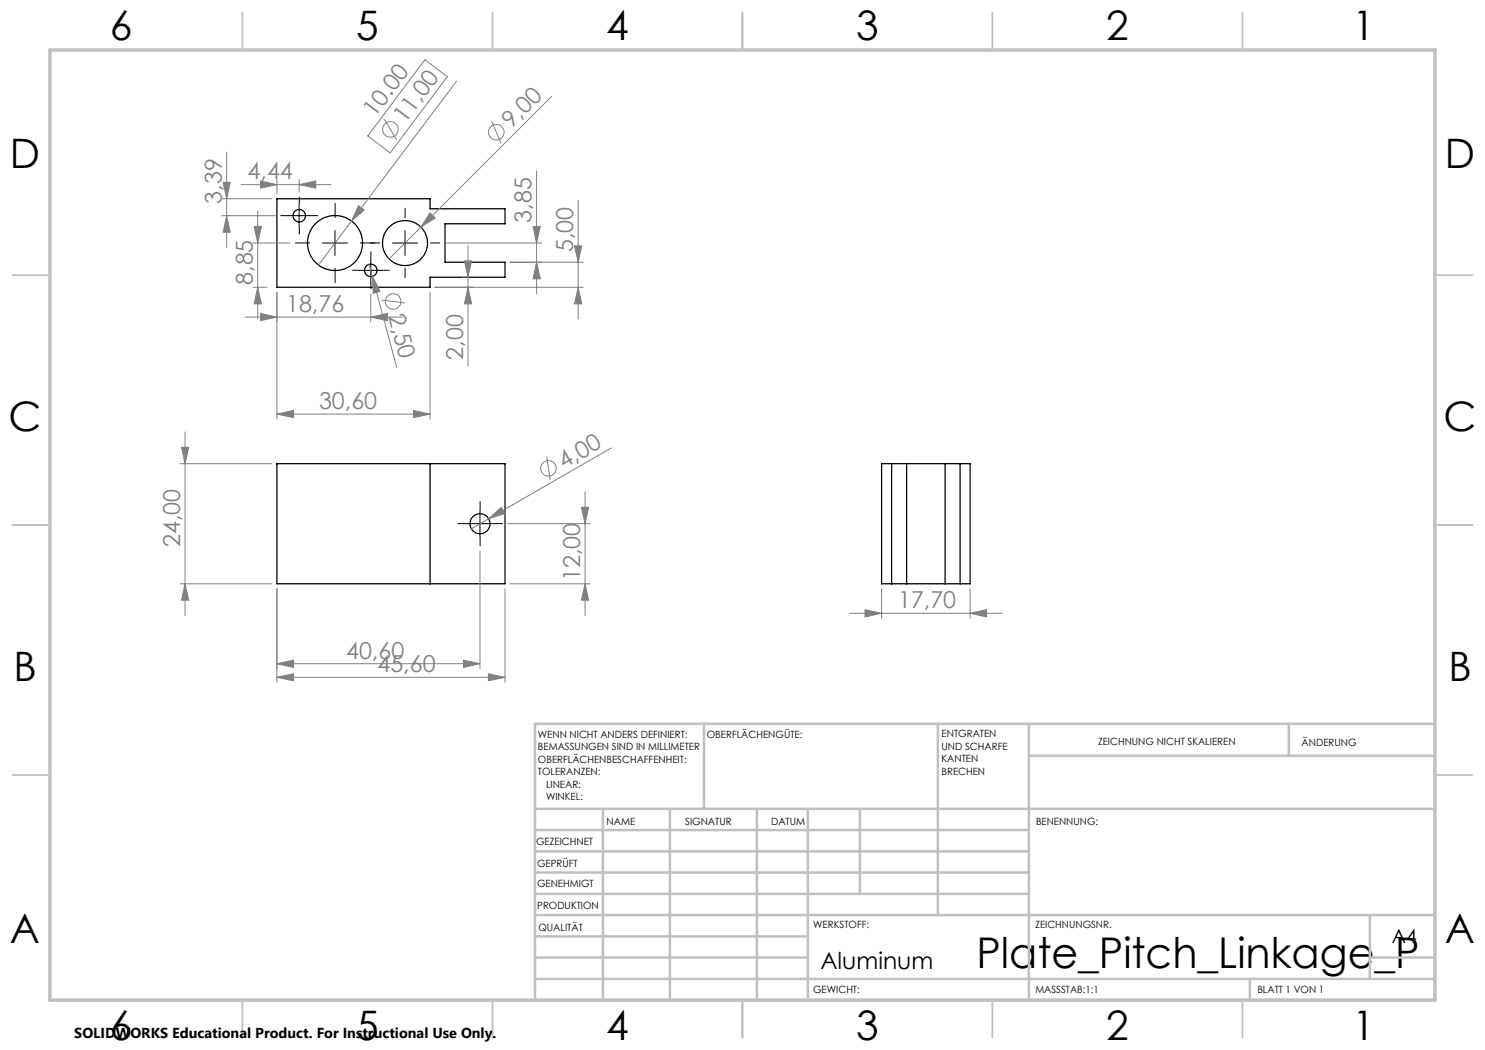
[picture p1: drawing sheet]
<svg xmlns="http://www.w3.org/2000/svg" width="297mm" height="210mm" viewBox="0 0 297 210" stroke-linecap="round" stroke-linejoin="round" font-family="sans-serif">
<g fill="none" stroke="#000" stroke-width=".25">
<path d="M55.4 39.7h30.6v2.1h15v3h-12v7.6h12v3h-15v2.1h-30.6zM55.4 92.7h45.6v24.1h-45.6zM86 92.7v24.1M176.3 92.7h17.7v24.1h-17.7zM178.3 92.7v24.1M181.3 92.7v24.1M189 92.7v24.1M192 92.7v24.1"/>
<circle cx="59.8" cy="43.2" r="1.24"/>
<circle cx="67" cy="48.6" r="5.5"/>
<circle cx="74.2" cy="54.1" r="1.25"/>
<circle cx="81" cy="48.6" r="4.5"/>
<circle cx="96" cy="104.8" r="2"/>
</g>
<g fill="none" stroke="#808080" stroke-width=".2">
<path d="M85 12l4.5 3.3-11.5 15.3-4.4-3.4zM91.3 16.3l-21 27.9M110.3 19.3l-32.5 32.5M44.3 39.7h10.1M44.6 36.5h1.4l-.7 3.2zM45.3 30.4v19.1M48.2 36.9h18M52.1 36.2l3.3 .7-3.3 .7zM55.4 35.9v2.9M59.8 36.9l3.3-.7v1.4zM59.8 35.9v2.5M76.8 23.8l2.5 4.1"/>
<path d="M98.3 24.2l1.9 4.4M107.3 34.2v24.6M44.3 43.1h10.8M45.3 43.1l.7 3.4h-1.4zM50.6 57.5h2.8M50.6 48.6h7.4M50.8 45.3h1.5l-.8 3.3zM51.5 57.5l.8 3.3h-1.5zM51.5 42.3v21.5M55.4 58.4v25.4M70.3 44.2l-6.6 8.8M71.7 41.1l1.1 .9-2.5 2.2z"/>
<path d="M73.8 52.9l.7 2.4M74.2 58.8v5.6M74.5 55.3l1.5 3-1.4 .4zM74.5 55.3l4.8 18.2M76.2 60l4.8 .6M86 42.6l1 1-2.8 1.8zM86 58.4v25.4M87 57.5h29.6M89 48.6h19.3M92.6 55.4h.4M92.9 52.2h1.4l-.7 3.2zM93.6 57.5l.7 3.3h-1.4z"/>
<path d="M93.6 49.1v24.2M102 52.4h14.6M106.6 45.3h1.5l-.8 3.3zM107.3 52.4l.8 3.4h-1.5zM114.9 49.2h1.4l-.7 3.2zM115.6 57.5l.7 3.3h-1.4zM115.6 40.1v23.7M49 63.4h31.5M52.1 62.7l3.3 .7-3.3 .7zM74.2 63.4l3.3-.7v1.4zM36 92.7h18.4M36.3 89.5h1.4l-.7 3.2z"/>
<path d="M37 86.4v36.7M55.4 82.8l3.3-.7v1.4zM55.4 82.8h30.6M82.7 82.1l3.3 .7-3.3 .7zM109.4 91.3l.6 4.7M117 98.4v24.7M122.2 89.6l-24.5 14.1M36 116.8h18.4M37 116.8l.7 3.2h-1.4zM55.4 117.7v18.7M96 110.2v23.5M97.7 103.7l2.5-2.2 .8 1.2z"/>
<path d="M97.7 103.7l-3.4 2.1M101 117.7v18.7M101.5 104.7h16.5M102 116.8h16M116.3 101.5h1.4l-.7 3.2zM117 116.8l.7 3.2h-1.4zM176.3 117.7v6M194 117.7v6M55.4 132.7l3.3-.7v1.5zM55.4 135.5l3.3-.7v1.4zM55.4 132.7h40.6M55.4 135.5h45.6"/>
<path d="M92.7 132l3.3 .7-3.3 .8zM97.7 134.8l3.3 .7-3.3 .7zM170 122.7h30.4M173 121.9l3.3 .8-3.3 .7zM194 122.7l3.3-.8v1.5z"/>
<circle cx="78.1" cy="25.9" r="1.56"/>
<circle cx="99.3" cy="26.4" r="1.57"/>
<circle cx="78.6" cy="60.3" r="1.55"/>
<circle cx="109.7" cy="93.7" r="1.55"/>
</g>
<g fill="none" stroke="#000" stroke-width=".2" stroke-dasharray="15.2 1.3 1.3 1.3" stroke-linecap="butt">
<path d="M57.4 43.1h-1.3M59.9 40.6v-1.2M59.9 45.6v1.3M62 48.6h-3M62.4 43.1h1.2M67 43.6v-3M67 53.6v3M71.7 54h-1.3M72 48.6h3M74.2 51.5v-1.2M74.2 56.5v1.3M76 48.6h-2"/>
<path d="M76.7 54h1.2M81 43.6v-2M81 53.6v2M86 48.6h2M93.5 104.7h-2M96 102.2v-2M96 107.2v2M98.5 104.7h2"/>
</g>
<path d="M57.4 43.1h4.9M59.8 40.6v5M64.5 48.6h5M67 46.1v5M71.6 54.1h5.1M74.2 51.6v5M78.5 48.6h5M81 46.1v5M93.5 104.7h5M96 102.3v4.9" fill="none" stroke="#000" stroke-width=".2"/>
<g fill="none" stroke="#c0c0c0" stroke-width=".35">
<path d="M48.5 2.5v7.5M98.5 2.5v7.5M148.5 2.5v7.5M198.5 2.5v7.5M248.5 2.5v7.5M2.5 55h7.5M287 55h7.5M2.5 105h7.5M287 105h7.5M2.5 155h7.5M287 155h7.5M48.5 200v7.5"/>
<path d="M98.5 200v7.5M148.5 200v7.5M198.5 200v7.5M248.5 200v7.5"/>
</g>
<g fill="none" stroke="#c0c0c0" stroke-width=".5">
<path d="M140.8 144.8v17M187.6 144.8v38.2M205.8 144.8v55.2M205.8 151.2h81.2M257.8 144.8v6.4M287 144.8h-180v55.2M107 161.8h180M107 178.8h98.8M107 174.5h98.8M107 170.3h98.8M107 166h98.8M120.6 161.8v38.2"/>
<path d="M134 161.8v38.2M151.4 161.8v38.2M161.6 161.8v38.2M172 161.8v17M107 195.8h180M107 191.5h54.6M107 187.3h54.6M107 183h180M250 195.8v4.2M274 191.5h13M274 183v12.8"/>
</g>
<path d="M10 10h277v190h-277z" fill="none" stroke="#c0c0c0" stroke-width=".7"/>
<g fill="#808080">
<path d="M97.7 103.7l2.5-2.2 .8 1.2z"/>
<path d="M86 42.6l1 1-2.8 1.8z"/>
<path d="M71.7 41.1l1.1 .9-2.5 2.2z"/>
<path d="M74.5 55.3l1.5 3-1.4 .4z"/>
<path d="M92.7 132l3.3 .7-3.3 .8zM55.4 132.7l3.3-.7v1.5zM59.8 36.9l3.3-.7v1.4zM52.1 36.2l3.3 .7-3.3 .7zM74.2 63.4l3.3-.7v1.4zM52.1 62.7l3.3 .7-3.3 .7zM194 122.7l3.3-.8v1.5zM173 121.9l3.3 .8-3.3 .7z"/>
<path d="M55.4 135.5l3.3-.7v1.4zM97.7 134.8l3.3 .7-3.3 .7zM55.4 82.8l3.3-.7v1.4zM82.7 82.1l3.3 .7-3.3 .7z"/>
<path d="M45.3 43.1l.7 3.4h-1.4zM44.6 36.5h1.4l-.7 3.2z"/>
<path d="M51.5 57.5l.8 3.3h-1.5zM50.8 45.3h1.5l-.8 3.3zM93.6 57.5l.7 3.3h-1.4zM92.9 52.2h1.4l-.7 3.2zM115.6 57.5l.7 3.3h-1.4zM114.9 49.2h1.4l-.7 3.2z"/>
<path d="M116.3 101.5h1.4l-.7 3.2zM117 116.8l.7 3.2h-1.4zM36.3 89.5h1.4l-.7 3.2zM37 116.8l.7 3.2h-1.4zM106.6 45.3h1.5l-.8 3.3zM107.3 52.4l.8 3.4h-1.5z"/>
</g>
<text font-size="8.5" x="195.3" y="193.6">Plate_Pitch_Linkage_P</text>
<g font-size="8.1">
<text x="22" y="8">6</text>
<text x="71.2" y="8">5</text>
<text x="121.2" y="8">4</text>
<text x="171.2" y="8">3</text>
<text x="221.2" y="8">2</text>
<text x="270.5" y="8">1</text>
<text x="2" y="33.6">D</text>
<text x="289" y="33.6">D</text>
<text x="1.7" y="86.1">C</text>
<text x="288.7" y="86.1">C</text>
<text x="2.7" y="136.1">B</text>
<text x="289.7" y="136.1">B</text>
<text x="2" y="188.6">A</text>
<text x="289" y="188.6">A</text>
<text x="22" y="208">6</text>
<text x="71.2" y="208">5</text>
<text x="121.2" y="208">4</text>
<text x="171.2" y="208">3</text>
<text x="221.2" y="208">2</text>
<text x="270.5" y="208">1</text>
</g>
<g font-size="4.7" fill="#808080">
<text x="75" y="23.6" transform="rotate(-53 75 23.6)">10.00</text>
<text x="81" y="24.8" transform="rotate(-53 81 24.8)">11,00</text>
<text x="102.3" y="25.8" transform="rotate(-45 102.3 25.8)">9,00</text>
<text x="49.5" y="35.9">4,44</text>
<text x="44.3" y="40.7" transform="rotate(-90 44.3 40.7)">3,39</text>
<text x="106.3" y="44.5" transform="rotate(-90 106.3 44.5)">3,85</text>
<text x="114.6" y="50.4" transform="rotate(-90 114.6 50.4)">5,00</text>
<text x="50.6" y="57" transform="rotate(-90 50.6 57)">8,85</text>
<text x="57.2" y="62.4">18,76</text>
<text x="77.7" y="63.2" transform="rotate(75 77.7 63.2)">2,50</text>
<text x="92.6" y="72" transform="rotate(-90 92.6 72)">2,00</text>
<text x="63.8" y="81.8">30,60</text>
<text x="112.8" y="93.8" transform="rotate(-30 112.8 93.8)">4,00</text>
<text x="36" y="109.4" transform="rotate(-90 36 109.4)">24,00</text>
<text x="116" y="116.2" transform="rotate(-90 116 116.2)">12,00</text>
<text x="179.6" y="121.6">17,70</text>
<text x="69.2" y="131.7">40,60</text>
<text x="75.5" y="134.4">45,60</text>
</g>
<text font-size="4.7" x="164.1" y="193.7">Aluminum</text>
<text font-size="3.9" x="278.4" y="188.6">A4</text>
<text font-size="2.9" x="14.9" y="207.6">SOLIDWORKS Educational Product. For Instructional Use Only.</text>
<g font-size="2">
<text x="107.6" y="147.6">WENN NICHT ANDERS DEFINIERT:</text>
<text x="141.4" y="147.6">OBERFLÄCHENGÜTE:</text>
<text x="188.3" y="147.5">ENTGRATEN</text>
<text x="188.3" y="150">UND SCHARFE</text>
<text x="219.6" y="149">ZEICHNUNG NICHT SKALIEREN</text>
<text x="260.3" y="149.2">ÄNDERUNG</text>
<text x="107.6" y="150.1">BEMASSUNGEN SIND IN MILLIMETER</text>
<text x="107.6" y="152.6">OBERFLÄCHENBESCHAFFENHEIT:</text>
<text x="107.6" y="155.1">TOLERANZEN:</text>
<text x="188.3" y="152.5">KANTEN</text>
<text x="188.3" y="155">BRECHEN</text>
<text x="109.2" y="157.6">LINEAR:</text>
<text x="109.2" y="160.1">WINKEL:</text>
<text x="121.3" y="165">NAME</text>
<text x="137" y="164.9">SIGNATUR</text>
<text x="154.2" y="164.9">DATUM</text>
<text x="207.2" y="164.9">BENENNUNG:</text>
<text x="107.2" y="169.1">GEZEICHNET</text>
<text x="107.4" y="173.3">GEPRÜFT</text>
<text x="107.4" y="177.4">GENEHMIGT</text>
<text x="107.5" y="181.8">PRODUKTION</text>
<text x="162.6" y="185.5">WERKSTOFF:</text>
<text x="207.1" y="185.5">ZEICHNUNGSNR.</text>
<text x="107.7" y="186.1">QUALITÄT</text>
<text x="162.6" y="198.5">GEWICHT:</text>
<text x="207.1" y="198.6">MASSSTAB:1:1</text>
<text x="251.5" y="198.6">BLATT 1 VON 1</text>
</g>
</svg>
